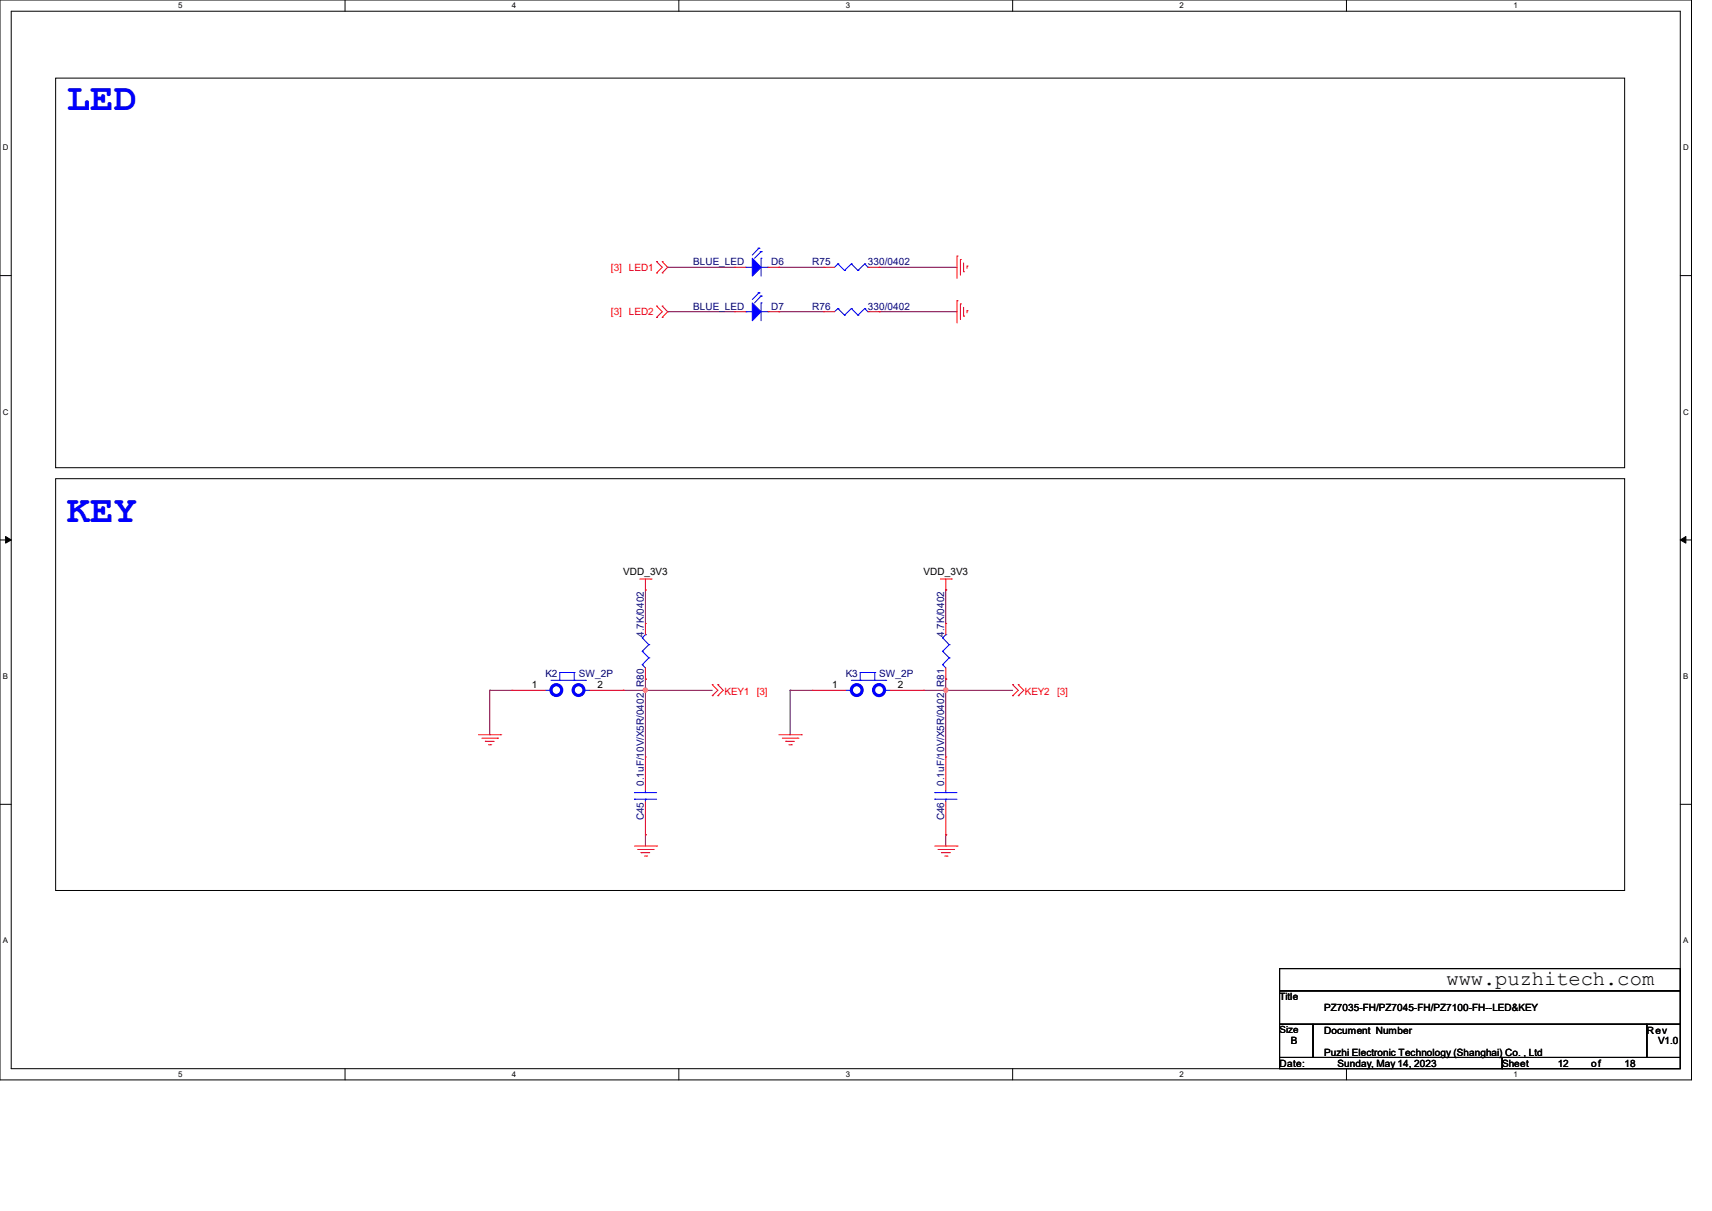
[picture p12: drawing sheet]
<svg xmlns="http://www.w3.org/2000/svg" width="297mm" height="210mm" viewBox="0 0 297 210" stroke-linecap="round" stroke-linejoin="round" font-family="sans-serif">
<path d="M0 0h293.5v187.3h-293.5zM1.9 1.9h289.6v183.4h-289.6z" fill="none" stroke="#000" stroke-width=".17"/>
<g fill="#fff">
<path d="M30.9 .2h.8v1.5h-.8z"/>
<path d="M30.9 185.5h.8v1.6h-.8z"/>
</g>
<path d="M59.9 0v1.9M59.9 185.3v2" fill="none" stroke="#000" stroke-width=".17"/>
<g fill="#fff">
<path d="M88.8 .2h.8v1.5h-.8z"/>
<path d="M88.8 185.5h.8v1.6h-.8z"/>
</g>
<path d="M117.8 0v1.9M117.8 185.3v2" fill="none" stroke="#000" stroke-width=".17"/>
<g fill="#fff">
<path d="M146.7 .2h.8v1.5h-.8z"/>
<path d="M146.7 185.5h.8v1.6h-.8z"/>
</g>
<path d="M175.7 0v1.9M175.7 185.3v2" fill="none" stroke="#000" stroke-width=".17"/>
<g fill="#fff">
<path d="M204.6 .2h.8v1.5h-.8z"/>
<path d="M204.6 185.5h.8v1.6h-.8z"/>
</g>
<path d="M233.6 0v1.9M233.6 185.3v2" fill="none" stroke="#000" stroke-width=".17"/>
<g fill="#fff">
<path d="M262.6 .2h.7v1.5h-.7z"/>
<path d="M262.6 185.5h.7v1.6h-.7z"/>
<path d="M.5 24.8h1v1.6h-1z"/>
<path d="M292 24.8h1v1.6h-1z"/>
<path d="M.5 70.7h1v1.5h-1z"/>
<path d="M292 70.7h1v1.5h-1z"/>
</g>
<path d="M0 47.8h1.9M291.5 47.8h2" fill="none" stroke="#000" stroke-width=".17"/>
<g fill="#fff">
<path d="M.5 116.5h.9v1.6h-.9z"/>
<path d="M292 116.5h.9v1.6h-.9z"/>
</g>
<path d="M0 93.6h1.9M291.5 93.6h2" fill="none" stroke="#000" stroke-width=".17"/>
<path d="M1 93l.9 .6-.9 .6zM291.5 93.6l1-.6v1.2z" fill="#000" stroke="#000" stroke-width=".17"/>
<g fill="#fff">
<path d="M.5 162.4h.9v1.5h-.9z"/>
<path d="M292 162.4h.9v1.5h-.9z"/>
</g>
<path d="M9.7 13.5h272.2v67.6h-272.2zM9.7 83h272.2v71.4h-272.2zM0 139.5h1.9M291.5 139.5h2M222 168h69.5v3.8h-69.5zM222 171.8h69.5v5.8h-69.5zM222 177.6h5.8v5.8h-5.8zM227.8 177.6h57.9v5.8h-57.9zM285.7 177.6h5.8v5.8h-5.8zM222 183.4h38.6v1.9h-38.6zM260.6 183.4h30.9v1.9h-30.9z" fill="none" stroke="#000" stroke-width=".17"/>
<g fill="none" stroke="#800040" stroke-width=".17">
<path d="M115.8 46.4h.1M115.8 54.1h.1M115.8 46.4h11.6M115.8 54.1h11.6M135.1 46.4h.1M135.1 54.1h.1M135.1 46.4h7.8M135.1 54.1h7.8M152.5 46.4h.1M152.5 54.1h.1M152.5 46.4h13.5M152.5 54.1h13.5"/>
<path d="M85 119.7h.1M85 119.7h3.8M85 119.7v7.7M108.1 119.7h.1M108.1 119.7h15.5M112 102.3h.1M112 119.7h.1M112 117.8h.1M112 102.3v5.8M112 117.8v13.5M137.1 119.7h.1M137.1 119.7h3.8"/>
<path d="M137.1 119.7v7.7M160.2 119.7h.1M160.2 119.7h15.5M164.1 102.3h.1M164.1 119.7h.1M164.1 117.8h.1M164.1 102.3v5.8M164.1 117.8v13.5M112 144.8h.1M112 144.8v1.9M164.1 144.8h.1M164.1 144.8v1.9"/>
</g>
<g fill="#f0f" stroke="#f0f" stroke-width=".17">
<circle cx="111.9" cy="119.7" r=".37"/>
<circle cx="164.1" cy="119.7" r=".38"/>
</g>
<g fill="none" stroke="#f00" stroke-width=".17">
<path d="M113.9 47.3h.1M113.9 45.4h.1M113.9 55h.1M113.9 53.1h.1M113.9 45.4l1 1-1 .9M113.9 53.1l1 1-1 .9M114.9 45.4h.1M114.9 47.3h.1M114.9 53.1h.1M114.9 55h.1M114.9 45.4l.9 1-.9 .9M114.9 53.1l.9 1-.9 .9"/>
<path d="M127.4 46.4h.1M127.4 54.1h.1M127.4 46.4h2M127.4 54.1h2M133.2 46.4h1.9M133.2 54.1h1.9M135.1 46.4h.1M135.1 54.1h.1M142.9 46.4h.1M142.9 54.1h.1M142.9 46.4h1.9M142.9 54.1h1.9"/>
<path d="M150.6 46.4h1.9M150.6 54.1h1.9M152.5 46.4h.1M152.5 54.1h.1M166 44.4h.1M166 52.2h.1M166 44.4v3.9M166 52.2v3.8M166.6 45h.1M166.6 52.7h.1M166.6 45v2.7M166.6 52.7v2.7"/>
<path d="M167.2 47.1h.1M167.2 54.8h.1M167.2 45.6v1.5M167.2 53.3v1.5M167.8 46.1h.1M167.8 53.9h.1M167.8 46.1v.4M167.8 53.9v.4M88.8 119.7h.1M88.8 119.7h5.8M102.3 119.7h5.8M108.1 119.7h.1"/>
<path d="M111 100.4h1.9M112 102.3h.1M112 117.8h.1M112 108.1h.1M112 100.4v1.9M112 108.1v2M112 115.8v2M112.9 100.4h.1M123.6 118.7h.1M123.6 118.7l.9 1-.9 .9M124.5 118.7h.1M124.5 118.7l1 1-1 .9"/>
<path d="M140.9 119.7h.1M140.9 119.7h5.8M154.4 119.7h5.8M160.2 119.7h.1M163.2 100.4h1.9M164.1 102.3h.1M164.1 117.8h.1M164.1 108.1h.1M164.1 100.4v1.9M164.1 108.1v2M164.1 115.8v2M165.1 100.4h.1"/>
<path d="M175.7 118.7h.1M175.7 118.7l1 1-1 .9M176.7 118.7h.1M176.7 118.7l.9 1-.9 .9M83 127.4h3.9M83.6 128h2.7M84.2 128.6h.1M84.2 128.6h1.5M84.8 129.2h.3M85.1 129.2h.1M86.3 128h.1M86.9 127.4h.1"/>
<path d="M112 131.3h.1M112 131.3v5.8M112 139v5.8M123.6 120.6h.1M124.5 120.6h.1M135.1 127.4h3.9M135.7 128h2.7M136.3 128.6h.1M136.3 128.6h1.5M136.9 129.2h.4M137.3 129.2h.1M138.4 128h.1"/>
<path d="M139 127.4h.1M164.1 131.3h.1M164.1 131.3v5.8M164.1 139v5.8M175.7 120.6h.1M176.7 120.6h.1M110.1 146.7h3.8M110.6 147.3h2.7M111.2 147.9h.1M111.2 147.9h1.5M111.8 148.5h.4M112 144.8h.1"/>
<path d="M112.2 148.5h.1M113.3 147.3h.1M113.9 146.7h.1M162.2 146.7h3.8M162.7 147.3h2.7M163.3 147.9h.1M163.3 147.9h1.6M163.9 148.5h.4M164.1 144.8h.1M164.3 148.5h.1M165.4 147.3h.1M166 146.7h.1"/>
</g>
<g fill="none" stroke="#00f" stroke-width=".17">
<path d="M129.4 46.4h.1M129.4 54.1h.1M129.4 46.4h1.1M129.4 54.1h1.1M131.5 43.1h.2M131.5 50.8h.2M131.7 43.1h.1M131.7 50.8h.1M131.7 43.1l-1.2 1.1M131.7 50.8l-1.2 1.1M131.9 43.6h.1M131.9 51.4h.1"/>
<path d="M132 44.8h.1M132 43.6h.1M132 52.5h.1M132 51.4h.1M132 46.4h1.2M132 44.8v3.1M132 52.5v3.1M132 43.6l-1.1 1.2M132 54.1h1.2M132 51.4l-1.1 1.1M133.2 46.4h.1M133.2 54.1h.1"/>
<path d="M145.4 45.8h.1M145.4 53.5h.1M145.4 45.8l-.6 .6M145.4 45.8l1.1 1.1M145.4 53.5l-.6 .6M145.4 53.5l1.1 1.2M146.5 46.9h.1M146.5 54.7h.1M147.7 45.8h.1M147.7 53.5h.1M147.7 45.8l-1.2 1.1M147.7 45.8l1.1 1.1"/>
<path d="M147.7 53.5l-1.2 1.2M147.7 53.5l1.1 1.2M148.8 46.9h.1M148.8 54.7h.1M150 45.8h.1M150 53.5h.1M150 45.8l-1.2 1.1M150 45.8l.6 .6M150 53.5l-1.2 1.2M150 53.5l.6 .6M150.6 46.4h.1M150.6 54.1h.1"/>
<path d="M94.6 119.7h1M95.6 119.7h.1M95.6 118h6M97.1 118h.1M99.6 116.6h.1M99.6 118h.1M99.6 116.6h-2.5v1.4M99.6 116.6v1.4M101.3 119.7h.1M101.3 119.7h1M101.6 118h.1M111.4 115.3h.1"/>
<path d="M111.4 112.9h.1M111.4 110.6h.1M111.4 115.3l.6 .5M111.4 112.9l1.2 1.2M111.4 110.6l1.2 1.2M112 110.1h.1M112 110.1l-.6 .5M112.6 114.1h.1M112.6 111.8h.1M112.6 114.1l-1.2 1.2M112.6 111.8l-1.2 1.1M146.7 119.7h1"/>
<path d="M147.7 119.7h.1M147.7 118h6M149.2 118h.1M151.8 116.6h.1M151.8 118h.1M151.8 116.6h-2.6v1.4M151.8 116.6v1.4M153.5 119.7h.1M153.5 119.7h.9M153.7 118h.1M163.5 115.3h.1M163.5 112.9h.1"/>
<path d="M163.5 110.6h.1M163.5 115.3l.6 .5M163.5 112.9l1.2 1.2M163.5 110.6l1.2 1.2M164.1 110.1h.1M164.1 110.1l-.6 .5M164.7 114.1h.1M164.7 111.8h.1M164.7 114.1l-1.2 1.2M164.7 111.8l-1.2 1.1M110.1 137.5h.1M110.1 138.6h.1"/>
<path d="M110.1 137.5h3.8M110.1 138.6h3.8M112 137.5h.1M112 138.6h.1M112 137.1v.4M112 138.6v.4M162.2 137.5h.1M162.2 138.6h.1M162.2 137.5h3.8M162.2 138.6h3.8M164.1 137.5h.1M164.1 138.6h.1"/>
<path d="M164.1 137.1v.4M164.1 138.6v.4"/>
</g>
<g fill="#00f" stroke="#00f" stroke-width=".17">
<path d="M130.5 44.8l1.5 1.6-1.5 1.5z"/>
<path d="M130.5 52.5l1.5 1.6-1.5 1.5z"/>
</g>
<g fill="none" stroke="#00f" stroke-width=".55">
<circle cx="96.5" cy="119.7" r=".93"/>
<circle cx="100.4" cy="119.7" r=".93"/>
<circle cx="148.6" cy="119.7" r=".93"/>
<circle cx="152.5" cy="119.7" r=".95"/>
</g>
<g font-size="6.7" fill="#00f">
<text x="11.6" y="19.1">LED</text>
<text x="11.6" y="90.6">KEY</text>
</g>
<text font-size="3.6" x="251" y="170.8">www.puzhitech.com</text>
<g font-size="1.7" fill="#f00">
<text x="106" y="47">[3] LED1</text>
<text x="106" y="54.7">[3] LED2</text>
<text x="125.7" y="120.5">KEY1</text>
<text x="131.3" y="120.5">[3]</text>
<text x="177.8" y="120.5">KEY2</text>
<text x="183.4" y="120.5">[3]</text>
</g>
<g font-size="1.7" fill="#000080">
<text x="120.3" y="46">BLUE_LED</text>
<text x="133.8" y="46">D6</text>
<text x="140.9" y="46">R75</text>
<text x="150.6" y="46">330/0402</text>
<text x="120.3" y="53.8">BLUE_LED</text>
<text x="133.8" y="53.8">D7</text>
<text x="140.9" y="53.8">R76</text>
<text x="150.6" y="53.8">330/0402</text>
<text x="111.7" y="110.4" transform="rotate(-90 111.7 110.4)">4.7K/0402</text>
<text x="163.8" y="110.4" transform="rotate(-90 163.8 110.4)">4.7K/0402</text>
<text x="94.6" y="117.4">K2</text>
<text x="100.4" y="117.4">SW_2P</text>
<text x="111.7" y="119.1" transform="rotate(-90 111.7 119.1)">R80</text>
<text x="146.7" y="117.4">K3</text>
<text x="152.5" y="117.4">SW_2P</text>
<text x="163.8" y="119.1" transform="rotate(-90 163.8 119.1)">R81</text>
<text x="111.7" y="136.3" transform="rotate(-90 111.7 136.3)">0.1uF/10V/X5R/0402</text>
<text x="163.8" y="136.3" transform="rotate(-90 163.8 136.3)">0.1uF/10V/X5R/0402</text>
<text x="111.7" y="142.3" transform="rotate(-90 111.7 142.3)">C45</text>
<text x="163.8" y="142.3" transform="rotate(-90 163.8 142.3)">C46</text>
</g>
<g font-size="1.7">
<text x="108.1" y="99.7">VDD_3V3</text>
<text x="160.2" y="99.7">VDD_3V3</text>
<text x="92.3" y="119.3">1</text>
<text x="103.7" y="119.3">2</text>
<text x="144.4" y="119.3">1</text>
<text x="155.8" y="119.3">2</text>
<text x="222" y="173.4">Title</text>
<text x="222" y="179.2">Size</text>
<text x="229.7" y="175.3">PZ7035-FH/PZ7045-FH/PZ7100-FH--LED&amp;KEY</text>
<text x="229.7" y="179.2">Document Number</text>
<text x="285.7" y="179.2">Rev</text>
<text x="222" y="185">Date:</text>
<text x="223.9" y="181.1">B</text>
<text x="229.7" y="183.1">Puzhi Electronic Technology (Shanghai) Co. , Ltd</text>
<text x="232.1" y="185">Sunday, May 14, 2023</text>
<text x="260.6" y="185">Sheet</text>
<text x="270.2" y="185">12</text>
<text x="276.1" y="185">of</text>
<text x="281.8" y="185">18</text>
<text x="287.6" y="181.1">V1.0</text>
</g>
<g font-size="1.4">
<text x="30.9" y="1.4">5</text>
<text x="88.8" y="1.4">4</text>
<text x="146.7" y="1.4">3</text>
<text x="204.6" y="1.4">2</text>
<text x="262.6" y="1.4">1</text>
<text x=".5" y="26.1">D</text>
<text x="292" y="26.1">D</text>
<text x=".5" y="71.9">C</text>
<text x="292" y="71.9">C</text>
<text x=".5" y="117.8">B</text>
<text x="292" y="117.8">B</text>
<text x=".5" y="163.6">A</text>
<text x="292" y="163.6">A</text>
<text x="30.9" y="186.8">5</text>
<text x="88.8" y="186.8">4</text>
<text x="146.7" y="186.8">3</text>
<text x="204.6" y="186.8">2</text>
<text x="262.6" y="186.8">1</text>
</g>
</svg>
